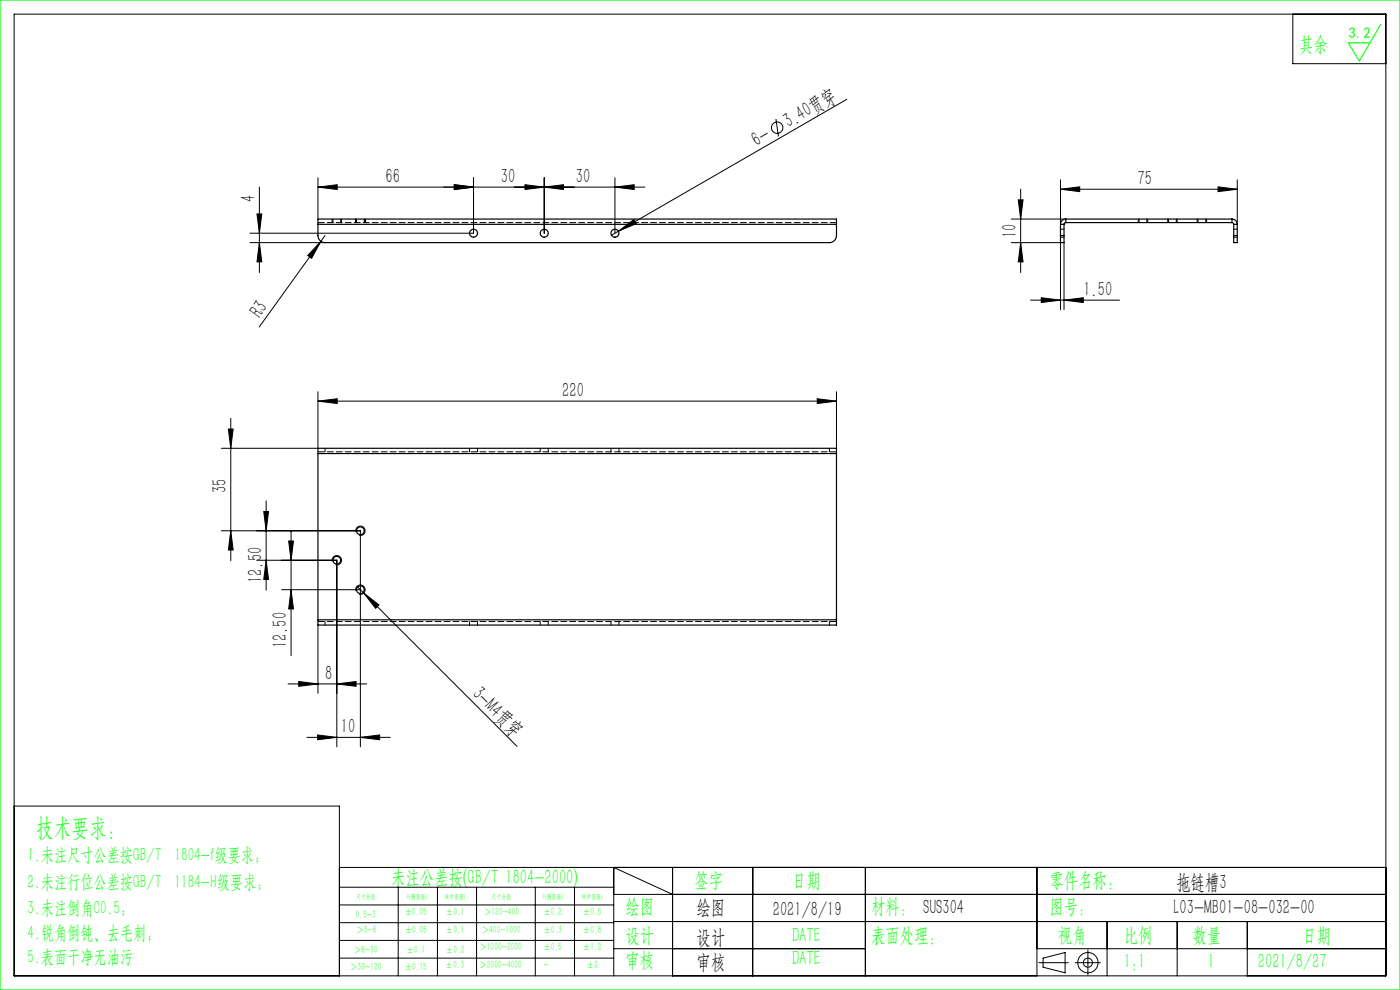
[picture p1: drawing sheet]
<svg xmlns="http://www.w3.org/2000/svg" width="297mm" height="210mm" viewBox="0 0 297 210" stroke-linecap="round" stroke-linejoin="round" font-family="sans-serif">
<g fill="none" stroke="#000" stroke-width=".21">
<path d="M3 3h291v204h-291zM274.3 3v10.5h19.7M55 39.7v18.1M67.5 39.7l4-.5v1zM67.5 39.7h69.3M67.5 37.7v8.8M96.4 39.2l4.1 .5-4.1 .5zM100.5 37.7v11.8h-47.5M111.4 39.2l4.1 .5-4.1 .5zM115.5 39.7l4-.5v1zM115.5 37.7v11.8M130.5 39.7l4-.5v1z"/>
<path d="M130.5 37.7v11.8M164.6 25.2l.5 3.7M179.6 21.1l-48.4 27.9M225 38.1v9.5M258.4 39.6l4.1 .5-4.1 .5zM262.5 38.1v9.5M53 51.5h16M54.5 45.4h1l-.5 4.1zM55 51.5l.5 4h-1zM68.1 51.2l-2 3.6-.8-.6zM69 50l-14 19.4M70.5 46.5v.7"/>
<path d="M72.5 46.5v.7M75.5 46.5v.7M77.5 46.5v.7M131.2 49l3.3-2.4 .5 .8zM131.2 49l-1.5 .9M214.5 51.5h10.5v14.2M214.5 46.5h11.6M216 42.4h1l-.5 4.1zM216.5 40.1v17.7M216.5 51.5l.5 4h-1zM225 40.1l4.1-.5v1zM225 40.1h37.5"/>
<path d="M225.7 51.5v14.2M241.5 46.5v.7M243.5 46.5v.7M247.7 46.5v.7M249.7 46.5v.7M254 46.5v.7M256 46.5v.7M218.6 63.7h18.9M220.9 63.2l4.1 .5-4.1 .5zM225.7 63.7l4.1-.5v1zM48.4 91h1.1l-.5 4.1zM49 88.7v30.2"/>
<path d="M67.5 85.1l4-.5v1zM67.5 83.1v12h-20.5M67.5 85.1h110M173.4 84.6l4.1 .5-4.1 .5zM177.5 83.1v12M47 112.6h29.5v45.8M49 112.6l.5 4.1h-1.1zM54.5 118.8h17v39.6M56 108.5h1l-.5 4.1zM56.5 118.8l.5 4.1h-1zM56.5 106.2v19M61.2 114.8h1.1l-.6 4z"/>
<path d="M61.7 112.5v26.6M70.5 119.1a1 1 0 0 1 .9-1.3 1 1 0 0 1 1 1.1 1 1 0 0 1-1.2 .9M75.5 112.8a1 1 0 0 1 .9-1.2 1 1 0 0 1 1 1.1 1 1 0 0 1-1.2 .9M59.7 125.1h16.8M61.7 125.1l.6 4.1h-1.1zM67.5 132.6v14.5M75.5 125.3a1 1 0 0 1 .9-1.2 1 1 0 0 1 1 1.1 1 1 0 0 1-1.2 .9M75.7 124.4l1.5 1.4M77.2 125.8l3.2 2.5-.7 .7zM77.2 125.8l32.5 32.5M61.1 145.1h16.7M63.4 144.6l4.1 .5-4.1 .5z"/>
<path d="M65.1 156.4h17.7M67.4 155.9l4.1 .5-4.1 .5zM71.5 145.1l4-.5v1zM76.5 156.4l4-.5v1zM3 171h69v36M72 184h222M72 188.2h58.2M72 192h58.2M72 195.7h58.2M72 199.5h58.2M84.5 188.2v18.8M92.8 188.2v18.8"/>
<path d="M101.1 188.2v18.8M113.6 188.2v18.8M121.9 188.2v18.8M130.2 189.7h163.8M130.2 195.5h163.8M142.7 189.7l-12.5-5.7v23M142.7 184v23M159.7 184v23M183.6 184v23M220 184v23M234.9 195.5v11.5M249.7 195.5v11.5"/>
<path d="M264.6 195.5v11.5M72 203.2h58.2M130.2 201.2h53.4M220 201.2h74M220.4 204.2h6.2M221.3 203.2l4.7-1.1v4.3l-4.7-1.2zM228.1 204.2h5.3M230.8 201.5v5.3"/>
<circle cx="164.9" cy="27.1" r="1.21"/>
<circle cx="230.8" cy="204.2" r="2.15"/>
<circle cx="230.8" cy="204.2" r=".96"/>
</g>
<path d="M0 0h297v210h-297zM292.9 5.2l-4.5 7.7-2.4-3.8h4.6" fill="none" stroke="#0f0" stroke-width=".25"/>
<g fill="#000">
<path d="M68.1 51.2l-2 3.6-.8-.6zM131.2 49l3.3-2.4 .5 .8zM77.2 125.8l3.2 2.5-.7 .7z"/>
<path d="M96.4 39.2l4.1 .5-4.1 .5zM115.5 39.7l4-.5v1zM111.4 39.2l4.1 .5-4.1 .5zM130.5 39.7l4-.5v1zM67.5 85.1l4-.5v1zM173.4 84.6l4.1 .5-4.1 .5zM63.4 144.6l4.1 .5-4.1 .5zM71.5 145.1l4-.5v1zM67.4 155.9l4.1 .5-4.1 .5zM76.5 156.4l4-.5v1z"/>
<path d="M96.4 39.2l4.1 .5-4.1 .5zM67.5 39.7l4-.5v1z"/>
<path d="M54.5 45.4h1l-.5 4.1zM55 51.5l.5 4h-1z"/>
<path d="M216.5 51.5l.5 4h-1zM216 42.4h1l-.5 4.1z"/>
<path d="M225 40.1l4.1-.5v1zM258.4 39.6l4.1 .5-4.1 .5z"/>
<path d="M225.7 63.7l4.1-.5v1zM220.9 63.2l4.1 .5-4.1 .5z"/>
<path d="M49 112.6l.5 4.1h-1.1zM48.4 91h1.1l-.5 4.1zM56.5 118.8l.5 4.1h-1zM56 108.5h1l-.5 4.1zM61.7 125.1l.6 4.1h-1.1zM61.2 114.8h1.1l-.6 4z"/>
</g>
<g fill="none" stroke="#000" stroke-width=".25">
<path d="M67.5 47.6v2.4a1.5 1.5 0 0 0 1.5 1.5h107a1.5 1.5 0 0 0 1.5-1.5v-2.4M67.5 47.6v-1.1h110v1.1M67.5 47.6h110M225 50v1.5h.7v-1.5M225 47.6h.7M225 50h.7M225 47.6v2.4M225.7 47.6v2.4M226.1 46.5a1.12 1.12 0 0 0-1.1 1.1M226.1 47.2l-.3 .1-.1 .3M226.1 46.5h35.3M226.1 46.5v.7"/>
<path d="M226.1 47.2h35.3M261.4 47.2l.2 .1 .1 .3M261.4 46.5a1.12 1.12 0 0 1 1.1 1.1M261.4 46.5v.7M261.7 50v1.5h.8v-1.5M261.7 47.6h.8M261.7 50h.8M261.7 47.6v2.4M262.5 47.6v2.4M67.5 96.2v-1.1h110v1.1M67.5 96.2v35.3M67.5 96.2h110"/>
<path d="M177.5 96.2v35.3M67.5 131.5v1.1h110v-1.1M67.5 131.5h110"/>
<circle cx="100.5" cy="49.5" r=".85"/>
<circle cx="115.5" cy="49.5" r=".85"/>
<circle cx="130.5" cy="49.5" r=".85"/>
<circle cx="71.5" cy="118.8" r=".82"/>
<circle cx="76.5" cy="112.6" r=".83"/>
<circle cx="76.5" cy="125.1" r=".83"/>
</g>
<path d="M67.5 47.2h110M67.5 95.8h110M177.5 131.8h-110" fill="none" stroke="#000" stroke-width=".21" stroke-dasharray="1.3 .6" stroke-dashoffset="-.1"/>
<g fill="none" stroke="#000" stroke-width=".21" stroke-dasharray="1.3 .6" stroke-dashoffset=".4">
<path d="M70.6 46.5v.7M72.3 47.2v-.7M75.6 46.5v.7M77.3 47.2v-.7M225 50.3h.7M225.7 48.6h-.7M241.6 46.5v.7M243.3 47.2v-.7M247.9 46.5v.7M249.5 47.2v-.7M254.1 46.5v.7M255.8 47.2v-.7"/>
<path d="M261.7 50.3h.8M262.5 48.6h-.8M69 95.8v-.7M99.6 95.1v.7M101.3 95.8v-.7M114.6 95.1v.7M116.3 95.8v-.7M129.6 95.1v.7M131.3 95.8v-.7M176 95.1v.7M69 132.6v-.8M99.6 131.8v.8"/>
<path d="M101.3 132.6v-.8M114.6 131.8v.8M116.3 132.6v-.8M129.6 131.8v.8M131.3 132.6v-.8M176 131.8v.8"/>
</g>
<text font-size="5.4" fill="#0f0" x="7.7" y="177.2">技术要求：</text>
<g font-size="4.4" fill="#0f0">
<text x="275.6" y="10.8">其余</text>
<text x="83" y="187.5">未注公差按(GB/T 1804-2000)</text>
<text x="147.3" y="188">签字</text>
<text x="168" y="188">日期</text>
<text x="222.6" y="188">零件名称：</text>
<text x="132.7" y="193.6">绘图</text>
<text x="184.8" y="193.6">材料： SUS304</text>
<text x="222.6" y="193.6">图号：</text>
<text x="132.7" y="199.8">设计</text>
<text x="168" y="199.8">DATE</text>
<text x="184.8" y="199.8">表面处理：</text>
<text x="224.4" y="199.8">视角</text>
<text x="238.4" y="199.8">比例</text>
<text x="253" y="199.8">数量</text>
<text x="276.3" y="199.8">日期</text>
<text x="132.7" y="205.1">审核</text>
<text x="168" y="204.6">DATE</text>
<text x="238.4" y="205.3">1:1</text>
<text x="256.2" y="205.3">1</text>
<text x="266.9" y="205.3">2021/8/27</text>
</g>
<g font-size="4.4">
<text x="167.3" y="27.2" transform="rotate(-30 167.3 27.2)">3.40贯穿</text>
<text x="160.5" y="31.1" transform="rotate(-30 160.5 31.1)">6-</text>
<text x="81.8" y="38.8">66</text>
<text x="106.2" y="38.8">30</text>
<text x="122.1" y="38.8">30</text>
<text x="241.3" y="39.3">75</text>
<text x="54.2" y="42.8" transform="rotate(-90 54.2 42.8)">4</text>
<text x="215.7" y="50.5" transform="rotate(-90 215.7 50.5)">10</text>
<text x="229.8" y="62.8">1.50</text>
<text x="55.2" y="67.6" transform="rotate(-54 55.2 67.6)">R3</text>
<text x="119.3" y="84.2">220</text>
<text x="48.1" y="104.6" transform="rotate(-90 48.1 104.6)">35</text>
<text x="55.6" y="123.7" transform="rotate(-90 55.6 123.7)">12.50</text>
<text x="60.9" y="137.5" transform="rotate(-90 60.9 137.5)">12.50</text>
<text x="69" y="144.2">8</text>
<text x="100" y="147.4" transform="rotate(45 100 147.4)">3-M4贯穿</text>
<text x="72.3" y="155.5">10</text>
<text x="249.5" y="188.6">拖链槽3</text>
<text x="147.8" y="194">绘图</text>
<text x="163.9" y="194.3">2021/8/19</text>
<text x="249" y="194">L03-MB01-08-032-00</text>
<text x="147.8" y="200.2">设计</text>
<text x="147.8" y="205.5">审核</text>
</g>
<g font-size="4" fill="#0f0">
<text x="5.9" y="182.6">1.未注尺寸公差按GB/T 1804-f级要求；</text>
<text x="5.9" y="188.4">2.未注行位公差按GB/T 1184-H级要求；</text>
<text x="5.9" y="193.9">3.未注倒角C0.5；</text>
<text x="5.9" y="199.2">4.锐角倒钝、去毛刺；</text>
<text x="5.9" y="204.2">5.表面干净无油污</text>
</g>
<text font-size="3.2" fill="#0f0" x="286.1" y="8">3.2</text>
<g font-size="2.3" fill="#0f0">
<text x="75.5" y="194.7">0.5-3</text>
<text x="75.6" y="198">＞3-6</text>
<text x="85.9" y="194.2">±0.05</text>
<text x="85.9" y="198">±0.05</text>
<text x="94.6" y="194.2">±0.1</text>
<text x="94.6" y="198">±0.1</text>
<text x="102.2" y="198">＞400-1000</text>
<text x="102.7" y="194.2">＞120-400</text>
<text x="115.3" y="194.2">±0.2</text>
<text x="115.3" y="198">±0.3</text>
<text x="123.7" y="194.2">±0.5</text>
<text x="123.7" y="198">±0.8</text>
<text x="75.1" y="202.2">＞6-30</text>
<text x="86.3" y="202.2">±0.1</text>
<text x="94.6" y="202.2">±0.2</text>
<text x="101.7" y="201.6">＞1000-2000</text>
<text x="115.3" y="201.6">±0.5</text>
<text x="123.7" y="201.6">±1.2</text>
<text x="74.3" y="205.8">＞30-120</text>
<text x="85.9" y="205.8">±0.15</text>
<text x="94.5" y="205.4">±0.3</text>
<text x="101.7" y="205.4">＞2000-4000</text>
<text x="115.3" y="205.4">-</text>
<text x="124.5" y="205.4">±2</text>
</g>
<g font-size="1.5" fill="#0f0">
<text x="75.5" y="190.6">尺寸分段</text>
<text x="86.4" y="190.6">F(精密级)</text>
<text x="94.4" y="190.6">M(中密级)</text>
<text x="104.3" y="190.6">尺寸分段</text>
<text x="115.2" y="190.6">F(精密级)</text>
<text x="123.5" y="190.6">M(中密级)</text>
</g>
</svg>
